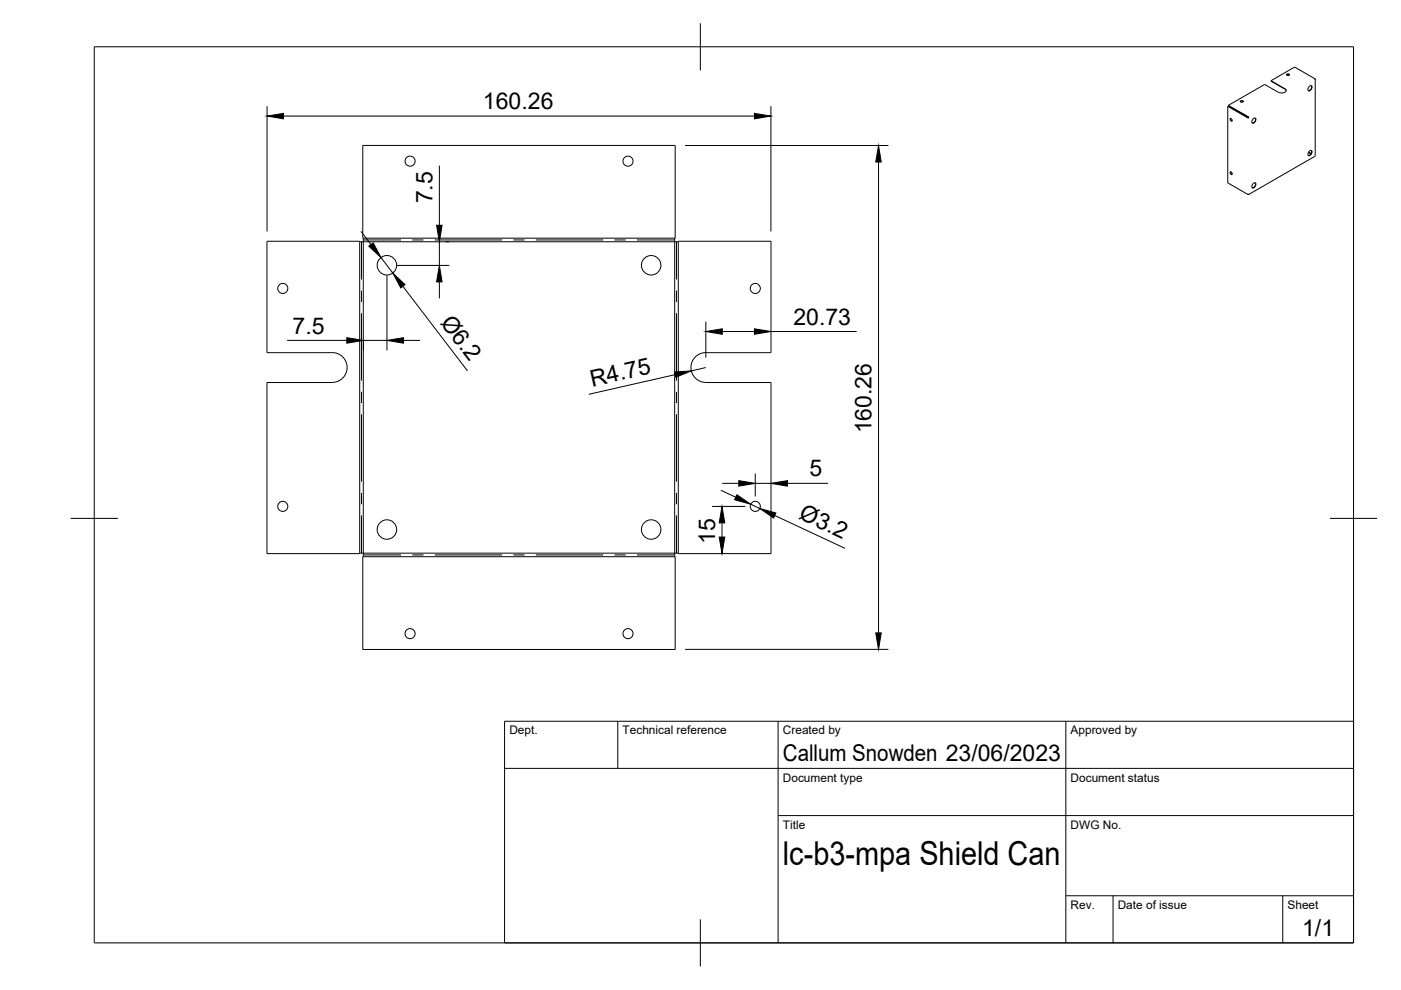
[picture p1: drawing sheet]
<svg xmlns="http://www.w3.org/2000/svg" width="297mm" height="210mm" viewBox="0 0 297 210" stroke-linecap="round" stroke-linejoin="round" font-family="sans-serif">
<!-- layer: Visible -->
<g fill="none" stroke="#000" stroke-width=".21">
<path d="M269.5 17.1l2.9 1.7 .3 .4a1.13 1.13 0 0 1-1.6 .4M269.5 17.1l2.9 1.8 .3 .3M271.1 19.6l-3-1.7-7.7 4.4M272.8 15.9l.3-.2 .3 .2M277.5 18.4l.2-.2h.4a.69 .69 0 0 1-.7 1zM278 18.2a.78 .78 0 0 1-.6 1M278.6 16.6l.2 .3v-.2M278.7 16.6l-4.2-2.4-5 2.9M278.7 16.6l.1 .1M278.7 16.6v.1M278.8 16.7h.1M278.8 16.8v16.3l-14.1 8.1"/>
<path d="M260.3 22.5l4.3 2.4M260.3 22.5l4.2 2.4M260.3 22.5v16.3l4.2 2.4M260.4 22.3l4.2 2.5M260.4 22.3l4.2 2.4M260.9 25.1v.4l.3 .2M260.9 36.4v.4l.3 .2M263 21.6l.3-.2 .3 .2M264.5 25h.3M264.5 24.9v.1M264.6 24.9h.1M264.6 24.9l-.1 .1"/>
<path d="M264.6 24.8h.1M264.6 24.7v.1M264.6 24.7h.1M264.6 24.8l.1 .1h-.1M264.6 24.7l.2 .3M264.7 24.9l.1 .1M265.6 39l.2-.2h.4a.69 .69 0 0 1-.7 1zM265.6 25.3l.2-.2h.4a.69 .69 0 0 1-.7 1zM266.1 38.8a.78 .78 0 0 1-.6 1M266.1 25a.78 .78 0 0 1-.6 1.1M277.4 32.3l.5 .3M277.4 32.2l.6 .3"/>
<path d="M277.5 32.1l.2-.2 .4 .1a.69 .69 0 0 1-.7 .9zM278 31.9a.78 .78 0 0 1-.6 1.1M264.5 41.1h.3l-.2 .1M264.5 41.2h.1M264.6 41.2h.1M70.4 74.8h-13.8v-23.6l20.4 .1-.1-20.5h66.3l-.2 20.5 20.5-.1v23.6h-13.9M70.4 74.8a3.2 3.2 0 0 1 3.2 3.1 3.2 3.2 0 0 1-3.2 3.2h-13.8v36.3l20.4-.1-.1 20.4h66.3l-.2-20.4 20.5 .1v-36.3h-13.9a3.2 3.2 0 0 1-3.1-3.2 3.2 3.2 0 0 1 3.2-3.1"/>
<circle cx="273.1" cy="15.9" r=".24"/>
<circle cx="86.9" cy="34.2" r="1.07"/>
<circle cx="133.1" cy="34.2" r="1.07"/>
<circle cx="261" cy="36.8" r=".24"/>
<circle cx="261" cy="25.4" r=".24"/>
<circle cx="263.3" cy="21.6" r=".24"/>
<circle cx="82" cy="56.2" r="2.06"/>
<circle cx="138.1" cy="56.2" r="2.06"/>
<circle cx="60" cy="61.2" r="1.07"/>
<circle cx="160.1" cy="61.2" r="1.07"/>
<circle cx="60" cy="107.4" r="1.07"/>
<circle cx="82" cy="112.3" r="2.06"/>
<circle cx="138.1" cy="112.3" r="2.06"/>
<circle cx="160.1" cy="107.4" r="1.07"/>
<circle cx="86.9" cy="134.3" r="1.07"/>
<circle cx="133.1" cy="134.3" r="1.07"/>
</g>
<!-- layer: Bend Center -->
<g fill="none" stroke="#000" stroke-width=".21">
<path d="M76.6 51.3v8M77 50.9h8M87.4 50.9h2.4M92.2 50.9h14.3M108.8 50.9h2.4M113.6 50.9h14.3M130.3 50.9h2.4M135 50.9h8M143.4 51.3v8M76.6 61.6v2.4M76.6 66.4v14.3M143.4 61.6v2.4"/>
<path d="M143.4 66.4v14.3M76.6 83.1v2.4M76.6 87.8v14.3M143.4 83.1v2.4M143.4 87.8v14.3M76.6 104.5v2.4M76.6 109.3v8M77 117.7h8M87.4 117.7h2.4M92.2 117.7h14.3M108.8 117.7h2.4M113.6 117.7h14.3"/>
<path d="M130.3 117.7h2.4M135 117.7h8M143.4 104.5v2.4M143.4 109.3v8"/>
</g>
<!-- layer: Visible Narrow -->
<path d="M76.3 51.3v66M77 51.3h66v66h-66zM77 50.5h66M143.8 51.3v66M77 118h66" fill="none" stroke="#000" stroke-width=".21"/>
<!-- layer: BORDER -->
<path d="M20 9.9h267v190h-267zM148.5 4.9v10M15 109.9h10M282 109.9h10M148.5 194.9v10" fill="none" stroke="#000" stroke-width=".21"/>
<!-- layer: TITLEBLOCK -->
<path d="M107 152.9h180v47h-180zM131 152.9v10M165 152.9v47M226 152.9v47M107 162.9h180M165 172.9h122M226 189.9h61M236 189.9v10M272 189.9v10" fill="none" stroke="#000" stroke-width=".21"/>
<!-- layer: FD_Dimensions -->
<g fill="none" stroke="#000" stroke-width=".21">
<path d="M56.6 22.5v26.6M60.1 24.6h99.9M93.2 35.1v12.7M145.2 30.9h43.2M163.4 22.5v26.6M186.3 34.3v99.9M76.5 49.1l2.2 2.8M80.8 54.6l2.5 3.3M82 58.4v15.9M84.1 56.3h11.1M93.2 51.3v5M93.2 59.8v3.5"/>
<path d="M94.5 51.3h.7M60.9 72.2h12.6M77 72.3v2M77 72.2h5M85.4 60.7l13.7 17.9M85.5 72.2h3.5M143.2 79.4l-18.4 4.2M149.6 77.9l-3 .7M149.6 68.2v7.6M153.1 70.3h6.9M163.4 70.3h18.2M151 107.4h7"/>
<path d="M152.8 103.9l3.2 1.5M153.1 110.9v3M153.1 102.5h3.5M159.2 106.9l1.9 .9M160.1 100.4v4.9M160.1 102.5h3.3M164.3 109.3l14.9 7M167 102.5h8.6M145.2 137.7h43.2"/>
</g>
<g fill="#000" stroke="#000" stroke-width=".21">
<path d="M56.6 24.6l3.5-.6v1.2zM160 24l3.4 .6-3.4 .6zM186.3 30.9l.5 3.4h-1.1zM78.2 52.2l.9-.7 1.7 3.1zM93.2 56.3l.5 3.5h-1.1zM92.6 47.8h1.1l-.5 3.5zM73.5 71.6l3.5 .6-3.5 .6zM82 72.2l3.5-.6v1.2zM83.3 57.9l2.6 2.4-.9 .7zM143 78.9l3.6-.3-3.3 1.4zM149.6 70.3l3.5-.6v1.2zM160 69.7l3.4 .6-3.4 .6z"/>
<path d="M153.1 107.4l.6 3.5h-1.2zM152.5 113.9h1.2l-.6 3.5zM156.2 104.9l3 2-3.5-.9zM156.6 101.9l3.5 .6-3.5 .6zM161.1 107.8l3.4 1-.5 1zM163.4 102.5l3.6-.6v1.2zM185.7 134.2h1.1l-.5 3.5z"/>
</g>
<text font-size="7" x="166" y="183.4">lc-b3-mpa Shield Can</text>
<g font-size="4.9">
<text x="102.4" y="23.1">160.26</text>
<text x="91.7" y="43.1" transform="rotate(-90 91.7 43.1)">7.5</text>
<text x="62" y="70.7">7.5</text>
<text x="93.2" y="68.4" transform="rotate(53 93.2 68.4)">Ø6.2</text>
<text x="168.2" y="68.8">20.73</text>
<text x="125.5" y="82" transform="rotate(-13 125.5 82)">R4.75</text>
<text x="184.8" y="91.9" transform="rotate(-90 184.8 91.9)">160.26</text>
<text x="171.7" y="101">5</text>
<text x="169.2" y="109.9" transform="rotate(25 169.2 109.9)">Ø3.2</text>
<text x="151.6" y="115.2" transform="rotate(-90 151.6 115.2)">15</text>
<text x="166" y="161.4">Callum Snowden 23/06/2023</text>
<text x="276.1" y="198.6">1/1</text>
</g>
<g font-size="2.5">
<text x="108" y="155.7">Dept.</text>
<text x="132" y="155.7">Technical reference</text>
<text x="166" y="155.7">Created by</text>
<text x="227" y="155.7">Approved by</text>
<text x="166" y="165.7">Document type</text>
<text x="227" y="165.7">Document status</text>
<text x="166" y="175.7">Title</text>
<text x="227" y="175.7">DWG No.</text>
<text x="227" y="192.7">Rev.</text>
<text x="237" y="192.7">Date of issue</text>
<text x="273" y="192.7">Sheet</text>
</g>
</svg>
